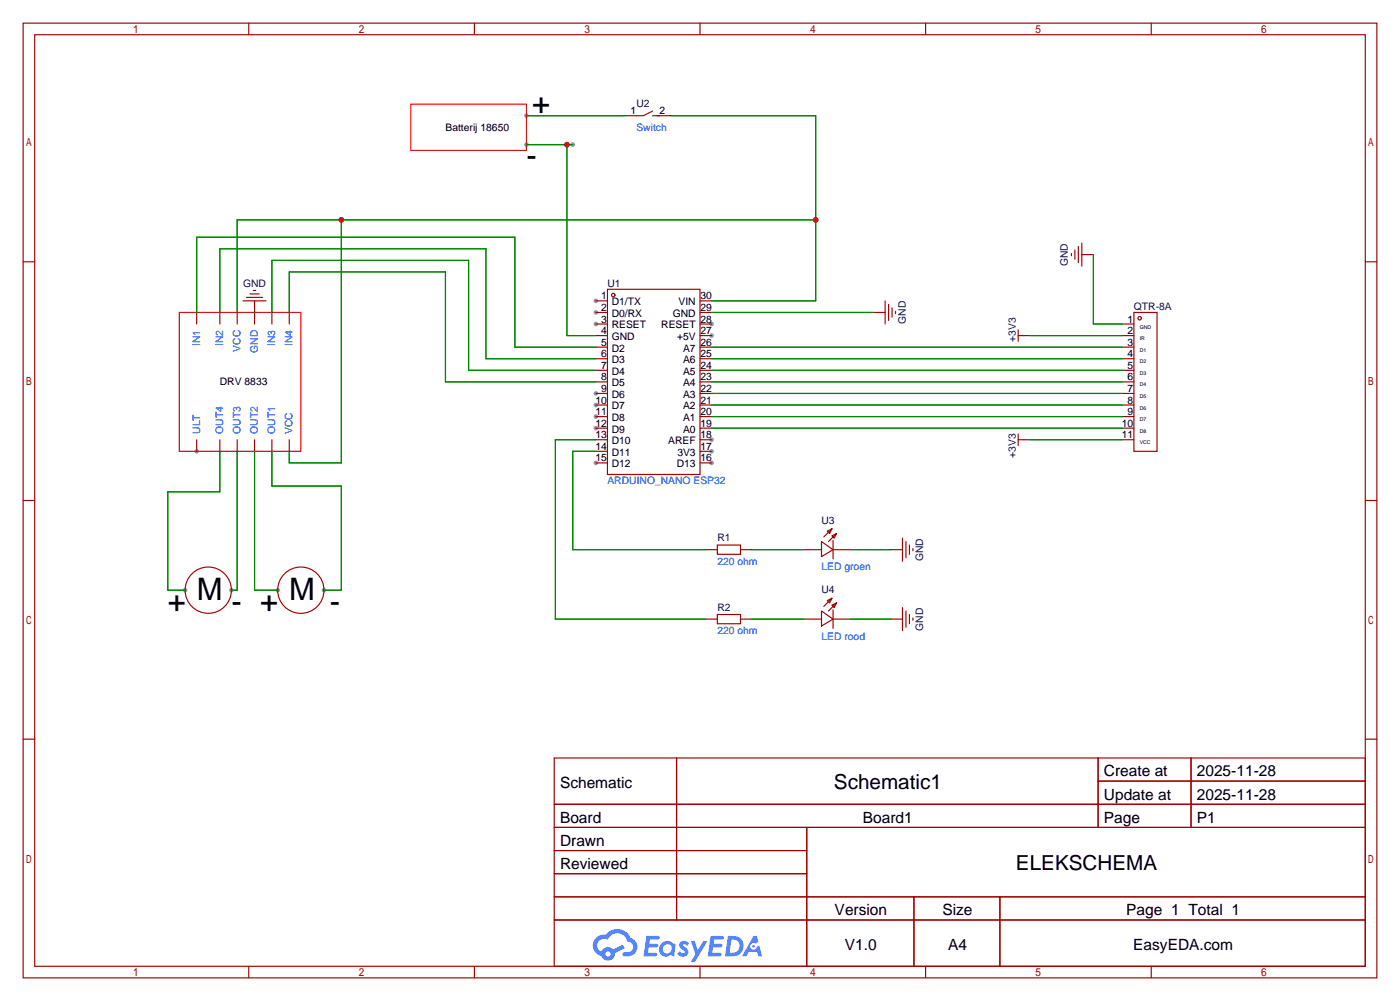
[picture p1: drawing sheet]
<svg xmlns="http://www.w3.org/2000/svg" width="307mm" height="220mm" viewBox="0 0 307 220" stroke-linecap="round" stroke-linejoin="round" font-family="sans-serif">
<g fill="#999">
<circle cx="130.8" cy="66" r=".51"/>
<circle cx="130.8" cy="68.6" r=".51"/>
<circle cx="130.8" cy="71.1" r=".51"/>
<circle cx="130.8" cy="86.4" r=".51"/>
<circle cx="130.8" cy="88.9" r=".51"/>
<circle cx="130.8" cy="91.4" r=".51"/>
<circle cx="130.8" cy="94" r=".51"/>
<circle cx="130.8" cy="101.6" r=".51"/>
<circle cx="156.2" cy="101.6" r=".51"/>
<circle cx="156.2" cy="99.1" r=".51"/>
<circle cx="156.2" cy="96.5" r=".51"/>
<circle cx="156.2" cy="73.7" r=".51"/>
<circle cx="156.2" cy="71.1" r=".51"/>
<circle cx="43.2" cy="99.1" r=".51"/>
<circle cx="115.6" cy="25.4" r=".51"/>
<circle cx="125.7" cy="31.7" r=".51"/>
<circle cx="115.6" cy="31.8" r=".51"/>
<circle cx="40.6" cy="129.5" r=".51"/>
<circle cx="50.8" cy="129.5" r=".51"/>
<circle cx="61" cy="129.5" r=".51"/>
<circle cx="71.1" cy="129.5" r=".51"/>
</g>
<g fill="none" stroke="#a10000" stroke-width=".25">
<path d="M5.1 5.1h297.2v209.5h-297.2zM7.6 7.6h292.1v204.5h-292.1zM54.6 5.1v2.5M104.1 5.1v2.5M153.7 5.1v2.5M203.2 5.1v2.5M252.7 5.1v2.5M5.1 57.5h2.5M299.7 57.5h2.6M5.1 109.9h2.5M299.7 109.9h2.6M5.1 162.2h2.5"/>
<path d="M121.7 166.4h178v45.7h-178zM121.7 176.5h178M148.5 166.4v35.5M241.1 166.4v15.2M241.1 171.4h58.6M261.5 166.4v15.2M299.7 162.2h2.6M121.7 181.6h178M121.7 186.7h55.4M121.7 196.8h178M121.7 191.8h55.4M177.1 181.6v30.5"/>
<path d="M200.6 196.8v15.3M219.5 196.8v15.3M54.6 212.1v2.5M104.1 212.1v2.5M121.7 201.9h178M153.7 212.1v2.5M203.2 212.1v2.5M252.7 212.1v2.5"/>
</g>
<g fill="#5487ff">
<path d="M149.4 206.8a1.3 1.3 0 0 1 1.8 .3l-.4 .6a.54 .54 0 0 0-.9-.3l.2 .3a1.28 1.28 0 0 1 .7 2 1.53 1.53 0 0 1-2.1-.3l.5-.6 .8 .4a.31 .31 0 0 0 .3-.2 .31 .31 0 0 0-.3-.4 1.12 1.12 0 0 1-.6-1.8z"/>
<path d="M151.7 206.6h.8l.7 2 1.2-2h.9l-2.7 4.5h-.9l1-1.6z"/>
<path d="M141.9 205.4h2.3a.46 .46 0 0 1 .5 .1 .46 .46 0 0 1 .1 .5l-.4 .2h-1.7l-.2 .9h1.7a.4 .4 0 0 1 .3 .5 .4 .4 0 0 1-.4 .3h-1.7l-.1 1.2h1.3a.46 .46 0 0 1 .5 .1 .46 .46 0 0 1 .1 .5l-.3 .2h-2.6z"/>
<path d="M156 205.4h2.3a.47 .47 0 0 1 .5 .1 .47 .47 0 0 1 .1 .5l-.4 .2h-1.7l-.1 .9h1.6a.4 .4 0 0 1 .3 .5 .4 .4 0 0 1-.4 .3h-1.7l-.1 1.2h1.3a.46 .46 0 0 1 .5 .1 .46 .46 0 0 1 .2 .5l-.4 .2h-2.6z"/>
<path d="M165.4 205.4h.7l.4 1.4-.6 .3a.75 .75 0 0 0-1.2 .3 .75 .75 0 0 0 .5 1.1 .75 .75 0 0 0 1-.7l.5-.3 .6 2.4h-.8l-.3-1h-1.8l-.6 1h-.9z"/>
<path d="M159.8 205.4l-.6 4.5h1.4a2.27 2.27 0 0 0 2.6-2.3 2.27 2.27 0 0 0-2.7-2.2zM160.6 206.2a1.5 1.5 0 0 1 1.8 1.5 1.5 1.5 0 0 1-2 1.4h-.2z"/>
<path d="M145.2 207.1a1.6 1.6 0 0 0-.3 2.2 1.6 1.6 0 0 0 2.3 .2l.8 .4 .3-2.5-.2-.2-.4-.1a1.58 1.58 0 0 0-2.5 0zM145.8 207.6a.98 .98 0 0 1 1.6 .4 .98 .98 0 0 1-1 1.3 .94 .94 0 0 1-.9-.7 .94 .94 0 0 1 .3-1z"/>
<path d="M130.9 205.8a2.37 2.37 0 0 0 1.1 4 1.54 1.54 0 0 0 1.8 1 1.54 1.54 0 0 0 1.2-1.6l2.2-1.1-.5-.7-2.1 1a1.57 1.57 0 0 0-2.6 .5 1.5 1.5 0 0 1-.7-2.1 1.5 1.5 0 0 1 2.2-.5 2.23 2.23 0 0 1 2.2-1.5 2.23 2.23 0 0 1 2 1.9 1.16 1.16 0 0 1 1.3 1.1 1.16 1.16 0 0 1-1.1 1.2h-.7a.47 .47 0 0 0-.6 .4 .47 .47 0 0 0 .5 .5 2.17 2.17 0 0 0 2.5-.9 2.17 2.17 0 0 0-.4-2.7l-.8-.4a3.2 3.2 0 0 0-5.4-.8l-1.1 .1zM132.9 209.4a.6 .6 0 0 1 1.2 0 .6 .6 0 0 1-1.2 0z"/>
<circle cx="165.4" cy="207.7" r=".28"/>
</g>
<g fill="none" stroke="#a10000" stroke-width=".25">
<path d="M143.3 24.4l-2.1 1h-4M143.3 25.4h4M235.2 55.6v.5M236 54.9v2M236.7 54.1v3.6M237.5 55.9h2.5M237.5 53.3v5.1M43.2 68.6v2.5M48.3 68.6v2.5M52.1 68.6v2.5M53.3 66h5.1M54.1 65.3h3.6"/>
<path d="M54.9 64.5h2M55.6 63.8h.5M55.9 66v5.1M59.7 68.6v2.5M63.5 68.6v2.5M130.8 66h2.5M130.8 68.6h2.5M130.8 71.1h2.5M130.8 73.7h2.5M130.8 76.2h2.5M130.8 78.7h2.5M133.3 63.5h20.4v40.6h-20.4z"/>
<path d="M153.7 66h2.5M153.7 68.6h2.5M153.7 71.1h2.5M153.7 73.7h2.5M153.7 76.2h2.5M153.7 78.7h2.5M191.8 68.6h2.5M194.3 66v5.1M195.1 66.8v3.6M195.8 67.6v2M196.6 68.3v.5M223.5 73.7h2.6"/>
<path d="M223.5 72.4v2.5M246.4 71.1h2.5M246.4 73.7h2.5M246.4 76.2h2.5M246.4 78.7h2.5M248.9 68.6h5.1v30.5h-5.1zM43.2 96.5v2.6M48.3 96.5v2.6M52.1 96.5v2.6M55.9 96.5v2.6M59.7 96.5v2.6M63.5 96.5v2.6"/>
<path d="M130.8 81.3h2.5M130.8 83.8h2.5M130.8 86.4h2.5M130.8 88.9h2.5M130.8 91.4h2.5M130.8 94h2.5M130.8 96.5h2.5M130.8 99.1h2.5M153.7 81.3h2.5M153.7 83.8h2.5M153.7 86.4h2.5M153.7 88.9h2.5"/>
<path d="M153.7 91.4h2.5M153.7 94h2.5M153.7 96.5h2.5M153.7 99.1h2.5M223.5 96.5h2.6M223.5 95.2v2.6M246.4 81.3h2.5M246.4 83.8h2.5M246.4 86.4h2.5M246.4 88.9h2.5M246.4 91.4h2.5M246.4 94h2.5"/>
<path d="M246.4 96.5h2.5M130.8 101.6h2.5M153.7 101.6h2.5M157.5 119.6h5.1v2.1h-5.1zM180.3 118.9l2.6 1.7-2.6 1.6zM181.6 116.6l1-.5-.5 1zM182.6 117.6l1-.5-.5 1zM182.6 116.1l-1.8 1.8M182.9 118.6v4.1M183.6 117.1l-1.7 1.8M198.1 118.1v5.1M198.9 118.9v3.5"/>
<path d="M199.6 119.6v2.1M154.9 120.6h2.6M154.9 135.9h2.6M157.5 134.9h5.1v2h-5.1zM162.6 120.6h2.5M162.6 135.9h2.5M176.5 120.6h3.8M176.5 135.9h3.8M180.3 134.1l2.6 1.8-2.6 1.5zM181.6 131.8l1-.5-.5 1zM182.6 132.8l1-.5-.5 1zM182.6 131.3l-1.8 1.8"/>
<path d="M182.9 133.9v4M182.9 120.6h3.8M182.9 135.9h3.8M183.6 132.3l-1.7 1.8M195.6 120.6h2.5M195.6 135.9h2.5M198.1 133.3v5.1M198.9 134.1v3.6M199.6 134.9v2M200.4 120.4v.5M200.4 135.6v.5"/>
<circle cx="134.6" cy="64.8" r=".38"/>
<circle cx="250.2" cy="69.8" r=".38"/>
<circle cx="45.7" cy="129.5" r="5.1"/>
<circle cx="66" cy="129.5" r="5.1"/>
</g>
<g fill="none" stroke="#008700" stroke-width=".25">
<path d="M115.6 25.4h21.6M115.6 31.8h10.1M124.5 31.8v41.9h6.3M147.3 25.4h31.8v40.6h-22.9M74.9 48.3v53.3h-11.4v-2.5M179.1 48.3h-127v20.3M240 55.9v15.2h6.4M43.2 68.6v-16.5h69.8v24.1h17.8M48.3 68.6v-14h58.4v24.1h24.1M55.9 68.6h.1M59.7 68.6v-11.5h43.2v24.2h27.9M63.5 68.6v-8.9h34.3v24.1h33"/>
<path d="M156.2 68.6h35.6M156.2 76.2h90.2M156.2 78.7h90.2M226.1 73.7h20.3M48.3 99.1v8.8h-11.5v21.6h3.8M52.1 99.1v30.4h-1.3M55.9 99.1v30.4h5.1M59.7 99.1v7.6h15.2v22.8h-3.8M130.8 96.5h-8.9v39.4h33M130.8 99.1h-5.1v21.5h29.2M156.2 94h90.2M156.2 81.3h90.2"/>
<path d="M156.2 83.8h90.2M156.2 86.4h90.2M156.2 88.9h90.2M156.2 91.4h90.2M226.1 96.5h20.3M165.1 120.6h11.4M165.1 135.9h11.4M186.7 120.6h8.9M186.7 135.9h8.9"/>
</g>
<path d="M90.2 22.9h25.4v10.1h-25.4zM39.4 68.6h26.6v30.5h-26.6z" fill="none" stroke="#f00" stroke-width=".25"/>
<g fill="#c00">
<circle cx="179.1" cy="48.3" r=".63"/>
<circle cx="74.9" cy="48.3" r=".63"/>
<circle cx="124.5" cy="31.7" r=".63"/>
</g>
<g font-size="6.8">
<text x="116.8" y="25">+</text>
<text x="115.6" y="36.5">-</text>
<text x="43.2" y="131.7">M</text>
<text x="63.5" y="131.7">M</text>
<text x="36.8" y="134.3">+</text>
<text x="50.8" y="134.3">- +</text>
<text x="72.4" y="134.3">-</text>
</g>
<g font-size="4.5">
<text x="183.1" y="173.3">Schematic1</text>
<text x="223" y="191">ELEKSCHEMA</text>
</g>
<g font-size="3.4">
<text x="122.9" y="173">Schematic</text>
<text x="242.3" y="170.4">Create at</text>
<text x="262.7" y="170.4">2025-11-28</text>
<text x="242.3" y="175.5">Update at</text>
<text x="262.7" y="175.5">2025-11-28</text>
<text x="122.9" y="180.6">Board</text>
<text x="122.9" y="185.7">Drawn</text>
<text x="189.4" y="180.6">Board1</text>
<text x="242.3" y="180.6">Page</text>
<text x="262.7" y="180.6">P1</text>
<text x="122.9" y="190.8">Reviewed</text>
<text x="183.2" y="200.9">Version</text>
<text x="206.9" y="200.9">Size</text>
<text x="247.3" y="200.9">Page 1 Total 1</text>
<text x="185.5" y="208.5">V1.0</text>
<text x="208.1" y="208.5">A4</text>
<text x="248.8" y="208.5">EasyEDA.com</text>
</g>
<g font-size="2.3" fill="#000080">
<text x="139.7" y="23.6">U2</text>
<text x="234.4" y="58.4" transform="rotate(-90 234.4 58.4)">GND</text>
<text x="53.4" y="63">GND</text>
<text x="133.3" y="63">U1</text>
<text x="198.8" y="71.1" transform="rotate(-90 198.8 71.1)">GND</text>
<text x="248.9" y="68">QTR-8A</text>
<text x="223" y="75.1" transform="rotate(-90 223 75.1)">+3V3</text>
<text x="223" y="100.5" transform="rotate(-90 223 100.5)">+3V3</text>
<text x="157.5" y="118.8">R1</text>
<text x="180.3" y="115">U3</text>
<text x="202.7" y="123.2" transform="rotate(-90 202.7 123.2)">GND</text>
<text x="180.3" y="130.3">U4</text>
<text x="157.5" y="134.1">R2</text>
<text x="202.7" y="138.4" transform="rotate(-90 202.7 138.4)">GND</text>
</g>
<g font-size="2.3">
<text x="97.8" y="28.7">Batterij 18650</text>
<text x="138.4" y="25.1">1</text>
<text x="144.8" y="25.1">2</text>
<text x="132" y="65.7">1</text>
<text x="153.8" y="65.7">30</text>
<text x="132" y="68.3">2</text>
<text x="132" y="70.8">3</text>
<text x="134.3" y="67">D1/TX</text>
<text x="134.3" y="69.5">D0/RX</text>
<text x="147.7" y="69.5">GND</text>
<text x="148.9" y="67">VIN</text>
<text x="153.8" y="70.8">28</text>
<text x="153.8" y="68.3">29</text>
<text x="247.5" y="70.8">1</text>
<text x="132" y="73.3">4</text>
<text x="132" y="75.9">5</text>
<text x="134.3" y="72.1">RESET</text>
<text x="134.3" y="74.6">GND</text>
<text x="134.3" y="77.2">D2</text>
<text x="145.2" y="72.1">RESET</text>
<text x="148.6" y="74.6">+5V</text>
<text x="150" y="77.2">A7</text>
<text x="153.8" y="75.9">26</text>
<text x="153.8" y="73.3">27</text>
<text x="247.5" y="73.3">2</text>
<text x="247.5" y="75.9">3</text>
<text x="132" y="78.4">6</text>
<text x="132" y="81">7</text>
<text x="132" y="83.5">8</text>
<text x="134.3" y="79.7">D3</text>
<text x="134.3" y="82.2">D4</text>
<text x="150" y="82.2">A5</text>
<text x="150" y="79.7">A6</text>
<text x="153.8" y="83.5">23</text>
<text x="153.8" y="81">24</text>
<text x="153.8" y="78.4">25</text>
<text x="247.5" y="78.4">4</text>
<text x="247.5" y="81">5</text>
<text x="247.5" y="83.5">6</text>
<text x="48.3" y="84.5">DRV 8833</text>
<text x="130.7" y="88.6">10</text>
<text x="132" y="86">9</text>
<text x="134.3" y="84.8">D5</text>
<text x="134.3" y="87.3">D6</text>
<text x="134.3" y="89.9">D7</text>
<text x="150" y="89.9">A2</text>
<text x="150" y="87.3">A3</text>
<text x="150" y="84.8">A4</text>
<text x="153.8" y="88.6">21</text>
<text x="153.8" y="86">22</text>
<text x="247.5" y="86">7</text>
<text x="247.5" y="88.6">8</text>
<text x="130.7" y="91.1">11</text>
<text x="130.7" y="93.7">12</text>
<text x="134.3" y="92.4">D8</text>
<text x="134.3" y="94.9">D9</text>
<text x="150" y="94.9">A0</text>
<text x="150" y="92.4">A1</text>
<text x="153.8" y="93.7">19</text>
<text x="153.8" y="91.1">20</text>
<text x="246.3" y="93.7">10</text>
<text x="247.5" y="91.1">9</text>
<text x="130.7" y="96.2">13</text>
<text x="130.7" y="98.7">14</text>
<text x="130.7" y="101.3">15</text>
<text x="134.3" y="97.5">D10</text>
<text x="134.3" y="100">D11</text>
<text x="146.7" y="97.5">AREF</text>
<text x="148.7" y="100">3V3</text>
<text x="153.8" y="101.3">16</text>
<text x="153.8" y="98.7">17</text>
<text x="153.8" y="96.2">18</text>
<text x="246.3" y="96.2">11</text>
<text x="134.3" y="102.6">D12</text>
<text x="148.6" y="102.6">D13</text>
</g>
<g font-size="2.3" fill="#00f">
<text x="139.7" y="28.7">Switch</text>
<text x="43.9" y="75.9" transform="rotate(-90 43.9 75.9)">IN1</text>
<text x="49" y="75.9" transform="rotate(-90 49 75.9)">IN2</text>
<text x="52.8" y="77.2" transform="rotate(-90 52.8 77.2)">VCC</text>
<text x="56.6" y="77.4" transform="rotate(-90 56.6 77.4)">GND</text>
<text x="60.4" y="75.9" transform="rotate(-90 60.4 75.9)">IN3</text>
<text x="64.2" y="75.9" transform="rotate(-90 64.2 75.9)">IN4</text>
<text x="43.9" y="95.2" transform="rotate(-90 43.9 95.2)">ULT</text>
<text x="49" y="95.2" transform="rotate(-90 49 95.2)">OUT4</text>
<text x="52.8" y="95.2" transform="rotate(-90 52.8 95.2)">OUT3</text>
<text x="56.6" y="95.2" transform="rotate(-90 56.6 95.2)">OUT2</text>
<text x="60.4" y="95.2" transform="rotate(-90 60.4 95.2)">OUT1</text>
<text x="64.2" y="95.2" transform="rotate(-90 64.2 95.2)">VCC</text>
<text x="133.3" y="106.1">ARDUINO_NANO ESP32</text>
<text x="157.5" y="123.9">220 ohm</text>
<text x="180.3" y="125.2">LED groen</text>
<text x="157.5" y="139.2">220 ohm</text>
<text x="180.3" y="140.4">LED rood</text>
</g>
<g font-size="1.1">
<text x="250.2" y="72.1">GND</text>
<text x="250.2" y="74.7">IR</text>
<text x="250.2" y="77.2">D1</text>
<text x="250.2" y="79.7">D2</text>
<text x="250.2" y="82.3">D3</text>
<text x="250.2" y="84.8">D4</text>
<text x="250.2" y="87.4">D5</text>
<text x="250.2" y="89.9">D6</text>
<text x="250.2" y="92.4">D7</text>
<text x="250.2" y="95">D8</text>
<text x="250.2" y="97.5">VCC</text>
</g>
</svg>
